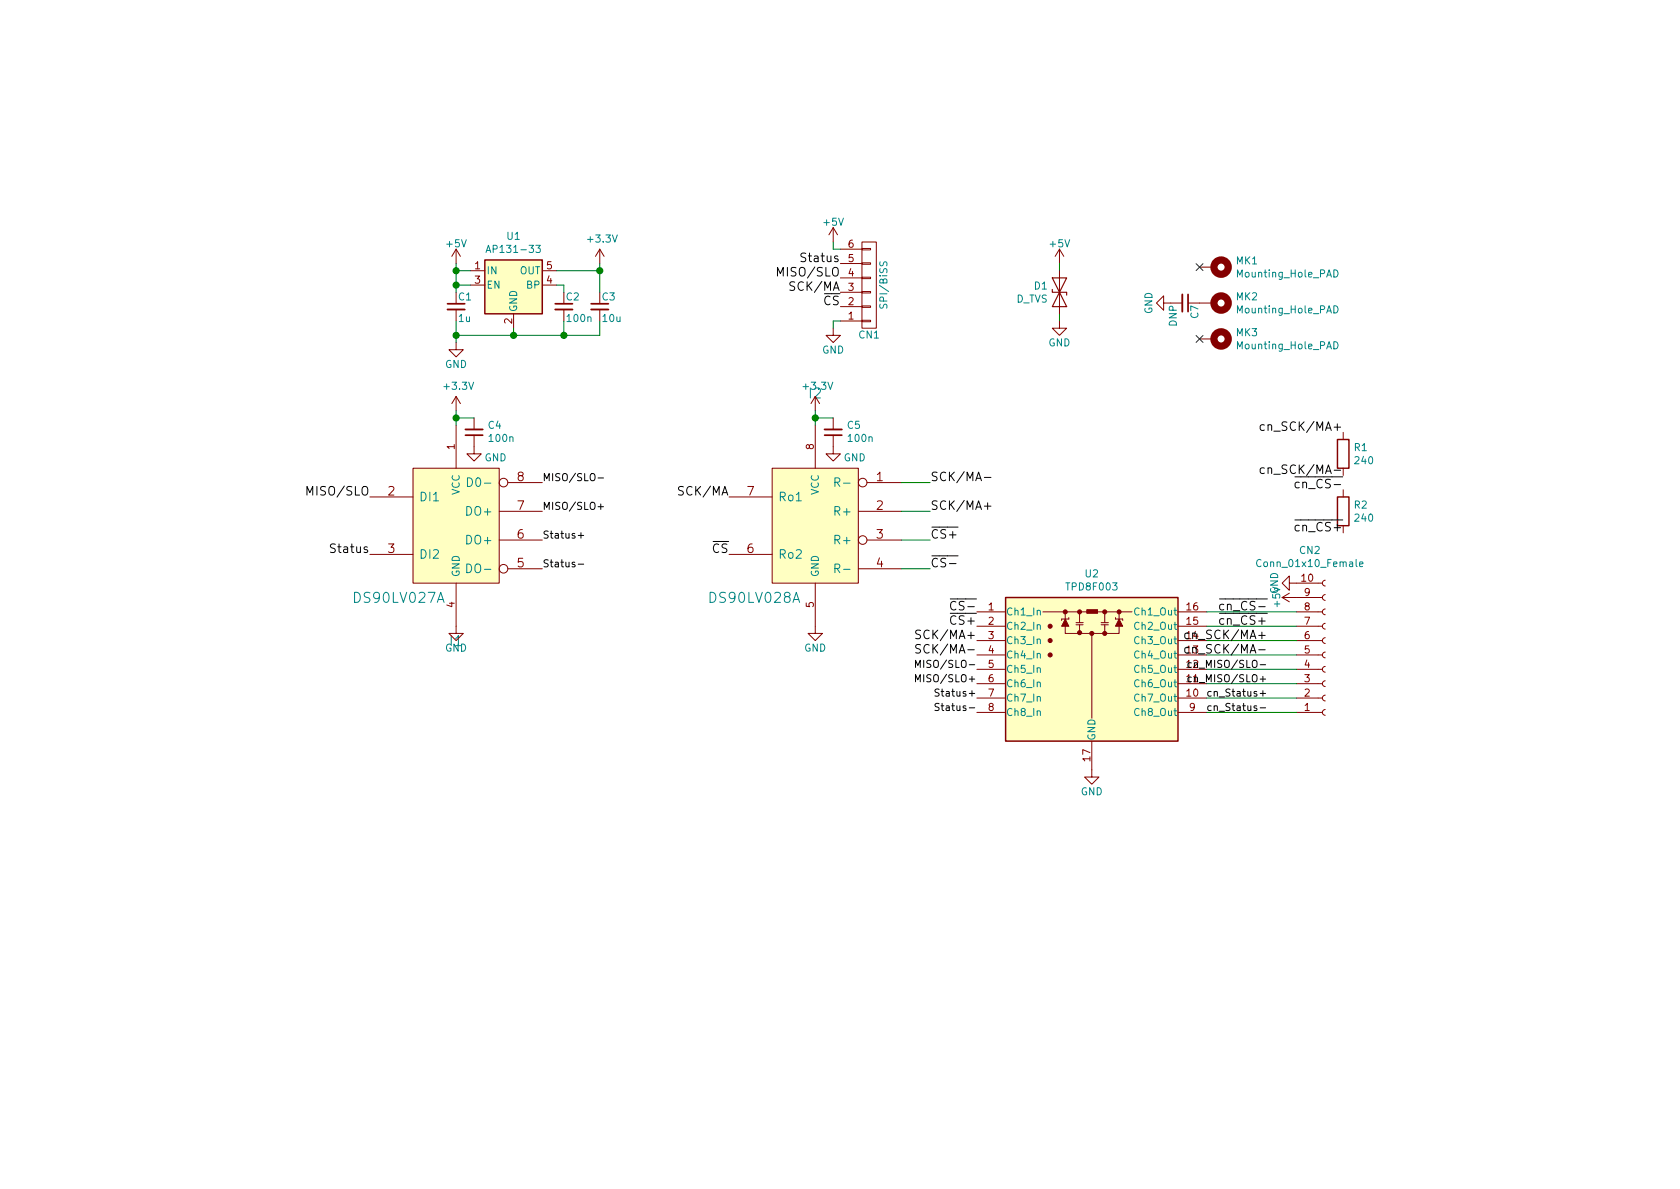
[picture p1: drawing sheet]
EESchema Schematic File Version 4
LIBS:WolfDrive_encoder_renishaw_adapter-cache
EELAYER 26 0
EELAYER END
$Descr A4 11693 8268
encoding utf-8
Sheet 1 1
Title ""
Date ""
Rev ""
Comp ""
Comment1 ""
Comment2 ""
Comment3 ""
Comment4 ""
$EndDescr
$Comp
L WolfDrive_encoder_renishaw_adapter-rescue:CONN_01X06-RESCUE-WolfDrive_encoder_renishaw_adapter CN1
U 1 1
P 6050 1975
F 0 "CN1" H 6050 2325 50  0000 C CNN
F 1 "SPI/BiSS" V 6150 1975 50  0000 C CNN
F 2 "DriveParts:Amphenol_FCC_HFW6R-1STE9LF" H 6050 1975 50  0001 C CNN
F 3 "" H 6050 1975 50  0000 C CNN
	1    6050 1975
	1    0    0    1   
$EndComp
$Comp
L power:+5V #PWR011
U 1 1
P 5800 1675
F 0 "#PWR011" H 5800 1525 50  0001 C CNN
F 1 "+5V" H 5800 1815 50  0000 C CNN
F 2 "" H 5800 1675 50  0000 C CNN
F 3 "" H 5800 1675 50  0000 C CNN
	1    5800 1675
	1    0    0    -1  
$EndComp
$Comp
L power:GND #PWR012
U 1 1
P 5800 2275
F 0 "#PWR012" H 5800 2025 50  0001 C CNN
F 1 "GND" H 5800 2125 50  0000 C CNN
F 2 "" H 5800 2275 50  0000 C CNN
F 3 "" H 5800 2275 50  0000 C CNN
	1    5800 2275
	1    0    0    -1  
$EndComp
Wire Wire Line
	5850 1725 5800 1725
Wire Wire Line
	5800 1725 5800 1675
Wire Wire Line
	5850 2225 5800 2225
Wire Wire Line
	5800 2225 5800 2275
Text Label 5850 1825 2    60   ~ 0
Status
Text Label 5850 1925 2    60   ~ 0
MISO/SLO
Text Label 5850 2025 2    60   ~ 0
SCK/MA
Text Label 5850 2125 2    60   ~ 0
~CS
$Comp
L power:+5V #PWR01
U 1 1
P 7375 1825
F 0 "#PWR01" H 7375 1675 50  0001 C CNN
F 1 "+5V" H 7375 1965 50  0000 C CNN
F 2 "" H 7375 1825 50  0000 C CNN
F 3 "" H 7375 1825 50  0000 C CNN
	1    7375 1825
	1    0    0    -1  
$EndComp
$Comp
L power:GND #PWR02
U 1 1
P 7375 2225
F 0 "#PWR02" H 7375 1975 50  0001 C CNN
F 1 "GND" H 7375 2075 50  0000 C CNN
F 2 "" H 7375 2225 50  0000 C CNN
F 3 "" H 7375 2225 50  0000 C CNN
	1    7375 2225
	1    0    0    -1  
$EndComp
Wire Wire Line
	7375 1875 7375 1825
Wire Wire Line
	7375 2225 7375 2175
$Comp
L DriveSymbols:DS90LV027A I1
U 1 1
P 3175 3650
F 0 "I1" H 3175 2849 70  0000 C CNN
F 1 "DS90LV027A" H 2775 3150 70  0000 C CNN
F 2 "Housings_SOIC:SOIC-8_3.9x4.9mm_Pitch1.27mm" H 3175 3650 60  0001 C CNN
F 3 "" H 3175 3650 60  0000 C CNN
	1    3175 3650
	1    0    0    -1  
$EndComp
$Comp
L DriveSymbols:DS90LV028A I2
U 1 1
P 5675 3650
F 0 "I2" H 5675 4573 70  0000 C CNN
F 1 "DS90LV028A" H 5250 3150 70  0000 C CNN
F 2 "Housings_SOIC:SOIC-8_3.9x4.9mm_Pitch1.27mm" H 5675 3650 60  0001 C CNN
F 3 "" H 5675 3650 60  0000 C CNN
	1    5675 3650
	1    0    0    -1  
$EndComp
Text Label 5075 3850 2    60   ~ 0
~CS
Text Label 2575 3850 2    60   ~ 0
Status
$Comp
L power:+5V #PWR03
U 1 1
P 3175 1825
F 0 "#PWR03" H 3175 1675 50  0001 C CNN
F 1 "+5V" H 3175 1965 50  0000 C CNN
F 2 "" H 3175 1825 50  0000 C CNN
F 3 "" H 3175 1825 50  0000 C CNN
	1    3175 1825
	1    0    0    -1  
$EndComp
$Comp
L regul:AP131-33 U1
U 1 1
P 3575 1975
F 0 "U1" H 3575 2317 50  0000 C CNN
F 1 "AP131-33" H 3575 2226 50  0000 C CNN
F 2 "TO_SOT_Packages_SMD:SOT-23-5" H 3575 2300 50  0001 C CNN
F 3 "http://www.diodes.com/_files/datasheets/AP131.pdf" H 3575 1975 50  0001 C CNN
F 4 "1825307" H 3575 1975 50  0001 C CNN "OrderCode"
	1    3575 1975
	1    0    0    -1  
$EndComp
$Comp
L device:C_Small C3
U 1 1
P 4175 2125
F 0 "C3" H 4185 2195 50  0000 L CNN
F 1 "10u" H 4185 2045 50  0000 L CNN
F 2 "Capacitors_SMD:C_0805" H 4175 2125 50  0001 C CNN
F 3 "" H 4175 2125 50  0000 C CNN
	1    4175 2125
	1    0    0    -1  
$EndComp
$Comp
L device:C_Small C2
U 1 1
P 3925 2125
F 0 "C2" H 3935 2195 50  0000 L CNN
F 1 "100n" H 3935 2045 50  0000 L CNN
F 2 "Capacitors_SMD:C_0603" H 3925 2125 50  0001 C CNN
F 3 "" H 3925 2125 50  0000 C CNN
	1    3925 2125
	1    0    0    -1  
$EndComp
$Comp
L device:C_Small C1
U 1 1
P 3175 2125
F 0 "C1" H 3185 2195 50  0000 L CNN
F 1 "1u" H 3185 2045 50  0000 L CNN
F 2 "Capacitors_SMD:C_0603" H 3175 2125 50  0001 C CNN
F 3 "" H 3175 2125 50  0000 C CNN
	1    3175 2125
	1    0    0    -1  
$EndComp
Wire Wire Line
	3275 1975 3175 1975
Wire Wire Line
	3175 1975 3175 1875
Wire Wire Line
	3175 1875 3275 1875
Wire Wire Line
	3175 1975 3175 2025
Connection ~ 3175 1975
Wire Wire Line
	3875 1975 3925 1975
Wire Wire Line
	3925 1975 3925 2025
Wire Wire Line
	4175 2025 4175 1875
Wire Wire Line
	4175 1875 3875 1875
Wire Wire Line
	4175 2225 4175 2325
Wire Wire Line
	4175 2325 3925 2325
Wire Wire Line
	3575 2325 3575 2275
Wire Wire Line
	3575 2325 3175 2325
Wire Wire Line
	3175 2325 3175 2225
Connection ~ 3575 2325
Wire Wire Line
	3925 2225 3925 2325
Connection ~ 3925 2325
Wire Wire Line
	3925 2325 3575 2325
Wire Wire Line
	3175 1825 3175 1875
Connection ~ 3175 1875
$Comp
L power:GND #PWR04
U 1 1
P 3175 2375
F 0 "#PWR04" H 3175 2125 50  0001 C CNN
F 1 "GND" H 3175 2225 50  0000 C CNN
F 2 "" H 3175 2375 50  0000 C CNN
F 3 "" H 3175 2375 50  0000 C CNN
	1    3175 2375
	1    0    0    -1  
$EndComp
Wire Wire Line
	3175 2325 3175 2375
Connection ~ 3175 2325
$Comp
L power:+3.3V #PWR05
U 1 1
P 4175 1825
F 0 "#PWR05" H 4175 1675 50  0001 C CNN
F 1 "+3.3V" H 4190 1998 50  0000 C CNN
F 2 "" H 4175 1825 50  0001 C CNN
F 3 "" H 4175 1825 50  0001 C CNN
	1    4175 1825
	1    0    0    -1  
$EndComp
Connection ~ 4175 1875
Wire Wire Line
	4175 1875 4175 1825
$Comp
L power:+3.3V #PWR06
U 1 1
P 3175 2850
F 0 "#PWR06" H 3175 2700 50  0001 C CNN
F 1 "+3.3V" H 3190 3023 50  0000 C CNN
F 2 "" H 3175 2850 50  0001 C CNN
F 3 "" H 3175 2850 50  0001 C CNN
	1    3175 2850
	1    0    0    -1  
$EndComp
$Comp
L device:C_Small C4
U 1 1
P 3300 3000
F 0 "C4" H 3208 2954 50  0000 R CNN
F 1 "100n" H 3208 3045 50  0000 R CNN
F 2 "Capacitors_SMD:C_0603" H 3300 3000 50  0001 C CNN
F 3 "" H 3300 3000 50  0000 C CNN
	1    3300 3000
	-1   0    0    1   
$EndComp
Wire Wire Line
	3300 2900 3175 2900
Wire Wire Line
	3175 2900 3175 2950
Wire Wire Line
	3175 2900 3175 2850
Connection ~ 3175 2900
$Comp
L power:GND #PWR08
U 1 1
P 3300 3100
F 0 "#PWR08" H 3300 2850 50  0001 C CNN
F 1 "GND" H 3450 3025 50  0000 C CNN
F 2 "" H 3300 3100 50  0000 C CNN
F 3 "" H 3300 3100 50  0000 C CNN
	1    3300 3100
	1    0    0    -1  
$EndComp
$Comp
L power:+3.3V #PWR09
U 1 1
P 5675 2850
F 0 "#PWR09" H 5675 2700 50  0001 C CNN
F 1 "+3.3V" H 5690 3023 50  0000 C CNN
F 2 "" H 5675 2850 50  0001 C CNN
F 3 "" H 5675 2850 50  0001 C CNN
	1    5675 2850
	1    0    0    -1  
$EndComp
$Comp
L device:C_Small C5
U 1 1
P 5800 3000
F 0 "C5" H 5708 2954 50  0000 R CNN
F 1 "100n" H 5708 3045 50  0000 R CNN
F 2 "Capacitors_SMD:C_0603" H 5800 3000 50  0001 C CNN
F 3 "" H 5800 3000 50  0000 C CNN
	1    5800 3000
	-1   0    0    1   
$EndComp
Wire Wire Line
	5800 2900 5675 2900
Wire Wire Line
	5675 2900 5675 2950
Wire Wire Line
	5675 2900 5675 2850
Connection ~ 5675 2900
$Comp
L power:GND #PWR013
U 1 1
P 5800 3100
F 0 "#PWR013" H 5800 2850 50  0001 C CNN
F 1 "GND" H 5950 3025 50  0000 C CNN
F 2 "" H 5800 3100 50  0000 C CNN
F 3 "" H 5800 3100 50  0000 C CNN
	1    5800 3100
	1    0    0    -1  
$EndComp
$Comp
L power:GND #PWR07
U 1 1
P 3175 4350
F 0 "#PWR07" H 3175 4100 50  0001 C CNN
F 1 "GND" H 3175 4200 50  0000 C CNN
F 2 "" H 3175 4350 50  0000 C CNN
F 3 "" H 3175 4350 50  0000 C CNN
	1    3175 4350
	1    0    0    -1  
$EndComp
$Comp
L power:GND #PWR010
U 1 1
P 5675 4350
F 0 "#PWR010" H 5675 4100 50  0001 C CNN
F 1 "GND" H 5675 4200 50  0000 C CNN
F 2 "" H 5675 4350 50  0000 C CNN
F 3 "" H 5675 4350 50  0000 C CNN
	1    5675 4350
	1    0    0    -1  
$EndComp
$Comp
L device:R R1
U 1 1
P 9350 3150
F 0 "R1" H 9420 3196 50  0000 L CNN
F 1 "240" H 9420 3105 50  0000 L CNN
F 2 "Resistors_SMD:R_0402" V 9280 3150 50  0001 C CNN
F 3 "" H 9350 3150 50  0001 C CNN
	1    9350 3150
	1    0    0    -1  
$EndComp
$Comp
L device:R R2
U 1 1
P 9350 3550
F 0 "R2" H 9420 3596 50  0000 L CNN
F 1 "240" H 9420 3505 50  0000 L CNN
F 2 "Resistors_SMD:R_0402" V 9280 3550 50  0001 C CNN
F 3 "" H 9350 3550 50  0001 C CNN
	1    9350 3550
	1    0    0    -1  
$EndComp
Text Label 2575 3450 2    60   ~ 0
MISO/SLO
Text Label 5075 3450 2    60   ~ 0
SCK/MA
$Comp
L conn:Conn_01x10_Female CN2
U 1 1
P 9225 4550
F 0 "CN2" H 9118 3825 50  0000 C CNN
F 1 "Conn_01x10_Female" H 9118 3916 50  0000 C CNN
F 2 "Connectors_JST:JST_SH_SM10B-SRSS-TB_10x1.00mm_Angled" H 9225 4550 50  0001 C CNN
F 3 "~" H 9225 4550 50  0001 C CNN
	1    9225 4550
	1    0    0    1   
$EndComp
Text Label 3775 3350 0    50   ~ 0
MISO/SLO-
Text Label 3775 3550 0    50   ~ 0
MISO/SLO+
Text Label 3775 3750 0    50   ~ 0
Status+
Text Label 3775 3950 0    50   ~ 0
Status-
Text Label 6475 3350 0    60   ~ 0
SCK/MA-
Text Label 6475 3550 0    60   ~ 0
SCK/MA+
Text Label 6475 3750 0    60   ~ 0
~CS+
Text Label 6475 3950 0    60   ~ 0
~CS-
Text Label 6800 4650 2    50   ~ 0
MISO/SLO-
Text Label 6800 4750 2    50   ~ 0
MISO/SLO+
Text Label 6800 4850 2    50   ~ 0
Status+
Text Label 6800 4950 2    50   ~ 0
Status-
Text Label 6800 4550 2    60   ~ 0
SCK/MA-
Text Label 6800 4450 2    60   ~ 0
SCK/MA+
Text Label 6800 4350 2    60   ~ 0
~CS+
Text Label 6800 4250 2    60   ~ 0
~CS-
$Comp
L power:GND #PWR014
U 1 1
P 9025 4050
F 0 "#PWR014" H 9025 3800 50  0001 C CNN
F 1 "GND" H 9025 3900 50  0000 C CNN
F 2 "" H 9025 4050 50  0000 C CNN
F 3 "" H 9025 4050 50  0000 C CNN
	1    9025 4050
	0    1    1    0   
$EndComp
$Comp
L device:D_TVS D1
U 1 1
P 7375 2025
F 0 "D1" V 7329 1947 50  0000 R CNN
F 1 "D_TVS" V 7420 1947 50  0000 R CNN
F 2 "Diodes_SMD:D_SMA" H 7375 2025 50  0001 C CNN
F 3 "https://en.wikipedia.org/wiki/Transient-voltage-suppression_diode" H 7375 2025 50  0001 C CNN
	1    7375 2025
	0    1    1    0   
$EndComp
$Comp
L power:+5V #PWR015
U 1 1
P 9025 4150
F 0 "#PWR015" H 9025 4000 50  0001 C CNN
F 1 "+5V" H 9025 4290 50  0000 C CNN
F 2 "" H 9025 4150 50  0000 C CNN
F 3 "" H 9025 4150 50  0000 C CNN
	1    9025 4150
	0    -1   -1   0   
$EndComp
$Comp
L mechanical:Mounting_Hole_PAD MK2
U 1 1
P 8450 2100
F 0 "MK2" V 8404 2250 50  0000 L CNN
F 1 "Mounting_Hole_PAD" V 8495 2250 50  0000 L CNN
F 2 "Mounting_Holes:MountingHole_2.2mm_M2_Pad_Via" H 8450 2100 50  0001 C CNN
F 3 "" H 8450 2100 50  0001 C CNN
	1    8450 2100
	0    1    1    0   
$EndComp
$Comp
L device:C_Small C7
U 1 1
P 8250 2100
F 0 "C7" H 8260 2170 50  0000 L CNN
F 1 "DNP" H 8260 2020 50  0000 L CNN
F 2 "Capacitors_SMD:C_0805" H 8250 2100 50  0001 C CNN
F 3 "" H 8250 2100 50  0000 C CNN
	1    8250 2100
	0    1    1    0   
$EndComp
$Comp
L power:GND #PWR016
U 1 1
P 8150 2100
F 0 "#PWR016" H 8150 1850 50  0001 C CNN
F 1 "GND" H 8150 1950 50  0000 C CNN
F 2 "" H 8150 2100 50  0000 C CNN
F 3 "" H 8150 2100 50  0000 C CNN
	1    8150 2100
	0    1    1    0   
$EndComp
$Comp
L ESD_Protection:TPD8F003 U2
U 1 1
P 7600 4650
F 0 "U2" H 7600 5317 50  0000 C CNN
F 1 "TPD8F003" H 7600 5226 50  0000 C CNN
F 2 "Housings_SON:WSON-16_3.3x1.35_Pitch0.4mm" H 8700 5200 50  0001 C CNN
F 3 "http://www.ti.com/lit/ds/symlink/tpd6f003.pdf" H 7200 5250 50  0001 C CNN
	1    7600 4650
	1    0    0    -1  
$EndComp
$Comp
L power:GND #PWR017
U 1 1
P 7600 5350
F 0 "#PWR017" H 7600 5100 50  0001 C CNN
F 1 "GND" H 7600 5200 50  0000 C CNN
F 2 "" H 7600 5350 50  0000 C CNN
F 3 "" H 7600 5350 50  0000 C CNN
	1    7600 5350
	1    0    0    -1  
$EndComp
Wire Wire Line
	6275 3750 6475 3750
Wire Wire Line
	6275 3950 6475 3950
Wire Wire Line
	6275 3550 6475 3550
Wire Wire Line
	6275 3350 6475 3350
Wire Wire Line
	9025 4250 8400 4250
Wire Wire Line
	8400 4350 9025 4350
Wire Wire Line
	9025 4450 8400 4450
Wire Wire Line
	8400 4550 9025 4550
Wire Wire Line
	9025 4650 8400 4650
Wire Wire Line
	8400 4750 9025 4750
Wire Wire Line
	9025 4850 8400 4850
Wire Wire Line
	8400 4950 9025 4950
Text Label 8825 4250 2    60   ~ 0
~cn_CS-
Text Label 8825 4450 2    60   ~ 0
cn_SCK/MA+
Text Label 8825 4550 2    60   ~ 0
cn_SCK/MA-
Text Label 8825 4650 2    50   ~ 0
cn_MISO/SLO-
Text Label 8825 4750 2    50   ~ 0
cn_MISO/SLO+
Text Label 8825 4850 2    50   ~ 0
cn_Status+
Text Label 8825 4950 2    50   ~ 0
cn_Status-
Text Label 8825 4350 2    60   ~ 0
~cn_CS+
Text Label 9350 3000 2    60   ~ 0
cn_SCK/MA+
Text Label 9350 3300 2    60   ~ 0
cn_SCK/MA-
Text Label 9350 3400 2    60   ~ 0
~cn_CS-
Text Label 9350 3700 2    60   ~ 0
~cn_CS+
$Comp
L mechanical:Mounting_Hole_PAD MK1
U 1 1
P 8450 1850
F 0 "MK1" V 8404 2000 50  0000 L CNN
F 1 "Mounting_Hole_PAD" V 8495 2000 50  0000 L CNN
F 2 "Mounting_Holes:MountingHole_2.2mm_M2_Pad" H 8450 1850 50  0001 C CNN
F 3 "" H 8450 1850 50  0001 C CNN
	1    8450 1850
	0    1    1    0   
$EndComp
$Comp
L mechanical:Mounting_Hole_PAD MK3
U 1 1
P 8450 2350
F 0 "MK3" V 8404 2500 50  0000 L CNN
F 1 "Mounting_Hole_PAD" V 8495 2500 50  0000 L CNN
F 2 "Mounting_Holes:MountingHole_2.2mm_M2_Pad" H 8450 2350 50  0001 C CNN
F 3 "" H 8450 2350 50  0001 C CNN
	1    8450 2350
	0    1    1    0   
$EndComp
NoConn ~ 8350 1850
NoConn ~ 8350 2350
$EndSCHEMATC
